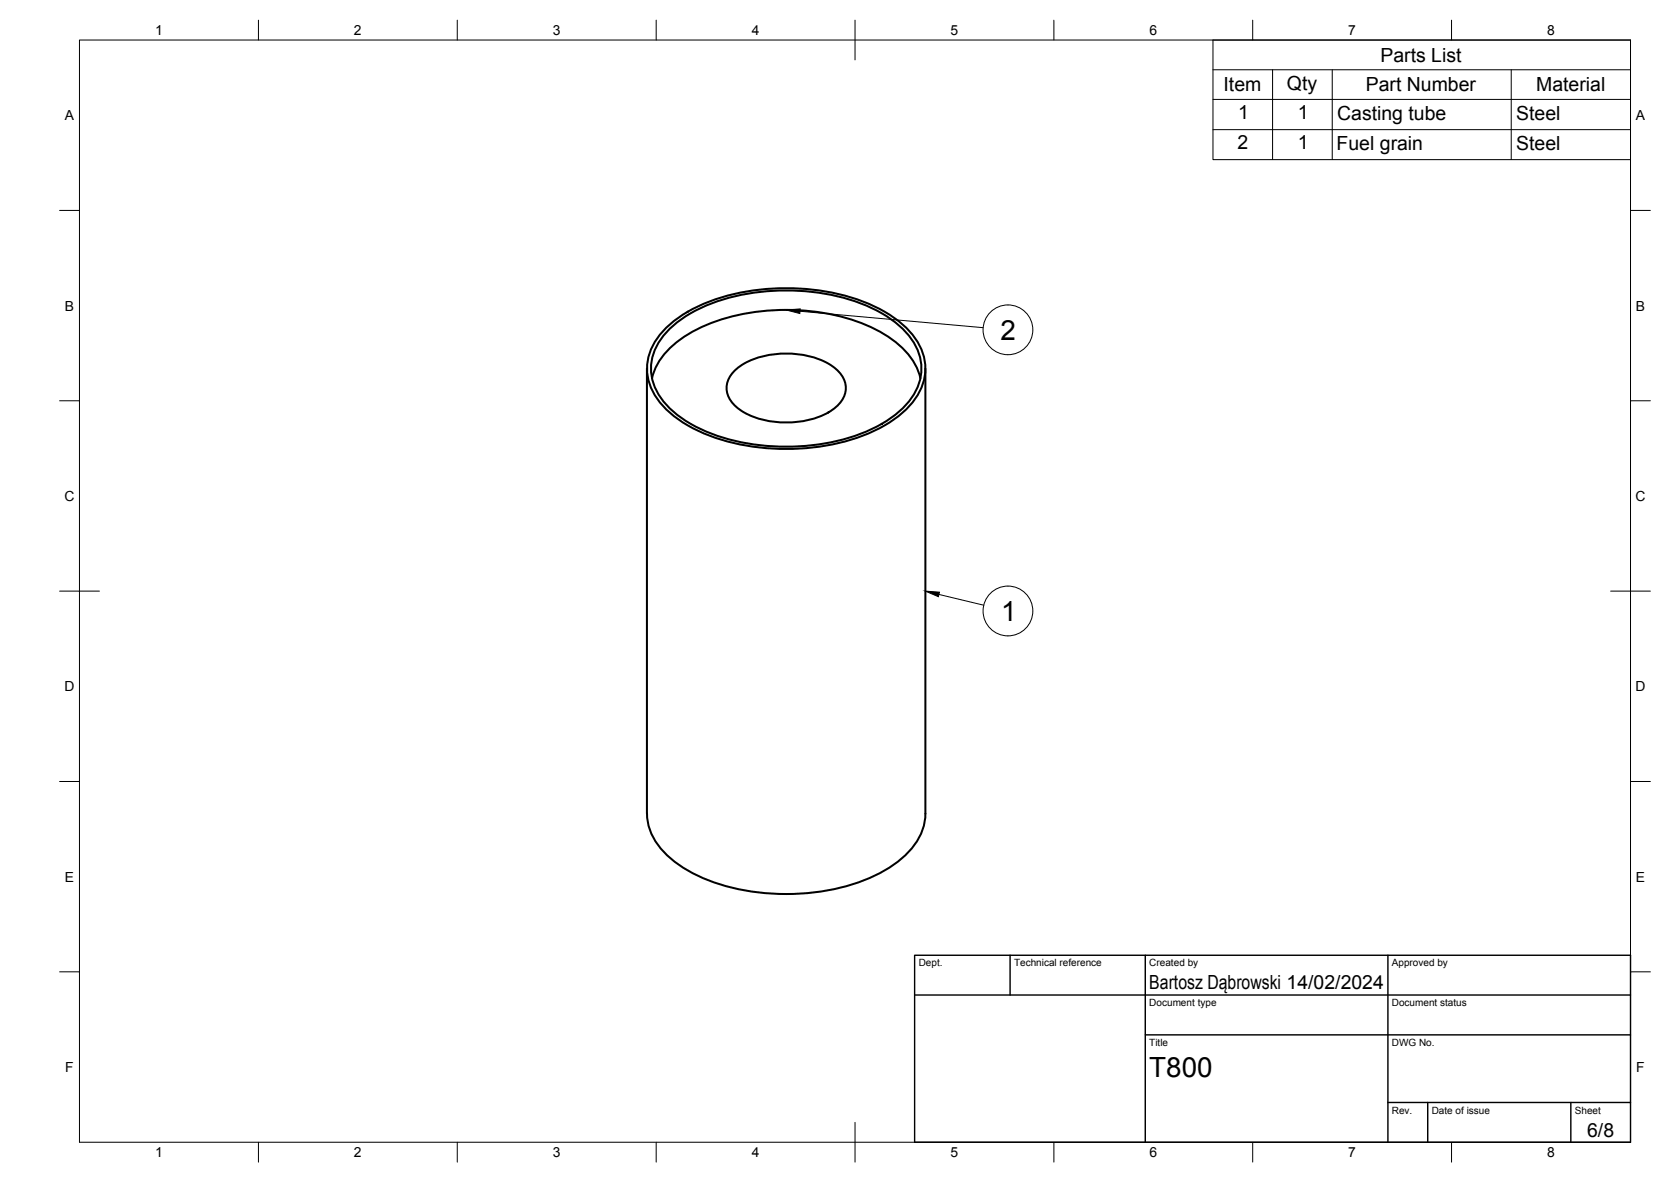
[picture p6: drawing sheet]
<svg xmlns="http://www.w3.org/2000/svg" width="420mm" height="297mm" viewBox="0 0 420 297" stroke-linecap="round" stroke-linejoin="round" font-family="sans-serif">
<!-- layer: Visible -->
<path d="M162.7 92.6v111.9a15.2 15.2 0 0 0 6.1 11.4 42.5 42.5 0 0 0 23.5 8.5 53.5 53.5 0 0 0 29.2-5.1 21.6 21.6 0 0 0 10.3-10.2l.8-3.1 .1-1.5v-111.9M163.9 95.1a17.4 17.4 0 0 1 7.9-10.3 48 48 0 0 1 28.4-6.9 44.2 44.2 0 0 1 24.9 8 16.8 16.8 0 0 1 6.3 9.2M167.7 82.2a40.1 40.1 0 0 1 22.7-9.3 53.6 53.6 0 0 1 32 5.4 19.5 19.5 0 0 1 9.9 11.2 13 13 0 0 1-3.3 12.2 33.4 33.4 0 0 1-17 9.4 56.4 56.4 0 0 1-37.1-3.2 22.1 22.1 0 0 1-11.3-10.7 12.7 12.7 0 0 1 2.8-13.6zM168.6 82.5a39 39 0 0 1 22-9.1 52.1 52.1 0 0 1 31.1 5.3 18.9 18.9 0 0 1 9.6 10.9 13.1 13.1 0 0 1-4.5 13.2 39 39 0 0 1-22 9 52.1 52.1 0 0 1-31.2-5.3 18.9 18.9 0 0 1-9.5-10.9 13.1 13.1 0 0 1 4.5-13.1zM184.9 92.9a20.2 20.2 0 0 1 15.1-4 17.1 17.1 0 0 1 11.2 4.9 5.6 5.6 0 0 1-.8 8.3 20.2 20.2 0 0 1-15 4 17.1 17.1 0 0 1-11.3-4.9 5.6 5.6 0 0 1 .8-8.3z" fill="none" stroke="#000" stroke-width=".51"/>
<!-- layer: BORDER -->
<g fill="none" stroke="#000" stroke-width=".25">
<path d="M20 10.1h390v276.9h-390zM65 5.1v5M115 5.1v5M165 5.1v5M215 5.1v10M265 5.1v5M315 5.1v5M365 5.1v5M15 52.9h5M410 52.9h5M15 100.7h5M410 100.7h5"/>
<path d="M15 148.6h10M405 148.6h10M15 196.4h5M410 196.4h5M15 244.2h5M410 244.2h5M65 287v5M115 287v5M165 287v5M215 282.1v9.9M265 287v5M315 287v5"/>
<path d="M365 287v5"/>
</g>
<!-- layer: TITLEBLOCK -->
<path d="M230 240.1h180v46.9h-180zM230 250h180M254 240.1v9.9M288 240.1v46.9M349 240.1v46.9M288 260.1h122M349 277.1h61M359 277.1v9.9M395 277.1v9.9" fill="none" stroke="#000" stroke-width=".36"/>
<!-- layer: Parts Lists -->
<path d="M305 10.1h105v30h-105zM305 17.5h105M320 17.5v22.6M335 17.5v22.6M380 17.5v22.6M305 25h105M305 32.6h105" fill="none" stroke="#000" stroke-width=".25"/>
<!-- layer: Balloons -->
<g fill="none" stroke="#000" stroke-width=".25">
<path d="M201.2 78.2l46 4.1M236.1 149.4l11.3 2.7"/>
<circle cx="253.4" cy="82.9" r="6.3"/>
<circle cx="253.4" cy="153.5" r="6.3"/>
</g>
<path d="M197.7 77.9l3.5-.3-.1 1.2zM232.7 148.6l3.5 .2-.3 1.2z" fill="#000" stroke="#000" stroke-width=".25"/>
<g font-size="7">
<text x="251.6" y="85.4">2</text>
<text x="251.8" y="156.1">1</text>
<text x="289" y="270.6">T800</text>
</g>
<g font-size="4.9">
<text x="347.1" y="15.5">Parts List</text>
<text x="307.7" y="23">Item</text>
<text x="323.6" y="22.5">Qty</text>
<text x="343.4" y="23">Part Number</text>
<text x="386.3" y="23">Material</text>
<text x="311.3" y="29.9">1</text>
<text x="326.3" y="29.9">1</text>
<text x="336.2" y="30">Casting tube</text>
<text x="381.3" y="30">Steel</text>
<text x="311.2" y="37.5">2</text>
<text x="326.3" y="37.5">1</text>
<text x="336.1" y="37.6">Fuel grain</text>
<text x="381.3" y="37.6">Steel</text>
<text x="289" y="248.5">Bartosz Dąbrowski 14/02/2024</text>
<text x="399.1" y="285.7">6/8</text>
</g>
<g font-size="3.5">
<text x="39" y="8.8">1</text>
<text x="89" y="8.8">2</text>
<text x="139" y="8.8">3</text>
<text x="189" y="8.8">4</text>
<text x="239" y="8.8">5</text>
<text x="289" y="8.8">6</text>
<text x="339" y="8.8">7</text>
<text x="389" y="8.8">8</text>
<text x="16.3" y="30.2">A</text>
<text x="411.3" y="30.2">A</text>
<text x="16.3" y="78">B</text>
<text x="411.3" y="78">B</text>
<text x="16.2" y="125.9">C</text>
<text x="411.2" y="125.9">C</text>
<text x="16.2" y="173.7">D</text>
<text x="411.2" y="173.7">D</text>
<text x="16.3" y="221.6">E</text>
<text x="411.3" y="221.6">E</text>
<text x="16.4" y="269.4">F</text>
<text x="411.4" y="269.4">F</text>
<text x="39" y="290.8">1</text>
<text x="89" y="290.8">2</text>
<text x="139" y="290.8">3</text>
<text x="189" y="290.8">4</text>
<text x="239" y="290.8">5</text>
<text x="289" y="290.8">6</text>
<text x="339" y="290.8">7</text>
<text x="389" y="290.8">8</text>
</g>
<g font-size="2.5">
<text x="231" y="242.9">Dept.</text>
<text x="255" y="242.9">Technical reference</text>
<text x="289" y="242.9">Created by</text>
<text x="350" y="242.9">Approved by</text>
<text x="289" y="252.8">Document type</text>
<text x="350" y="252.8">Document status</text>
<text x="289" y="262.9">Title</text>
<text x="350" y="262.9">DWG No.</text>
<text x="350" y="279.9">Rev.</text>
<text x="360" y="279.9">Date of issue</text>
<text x="396" y="279.9">Sheet</text>
</g>
</svg>
